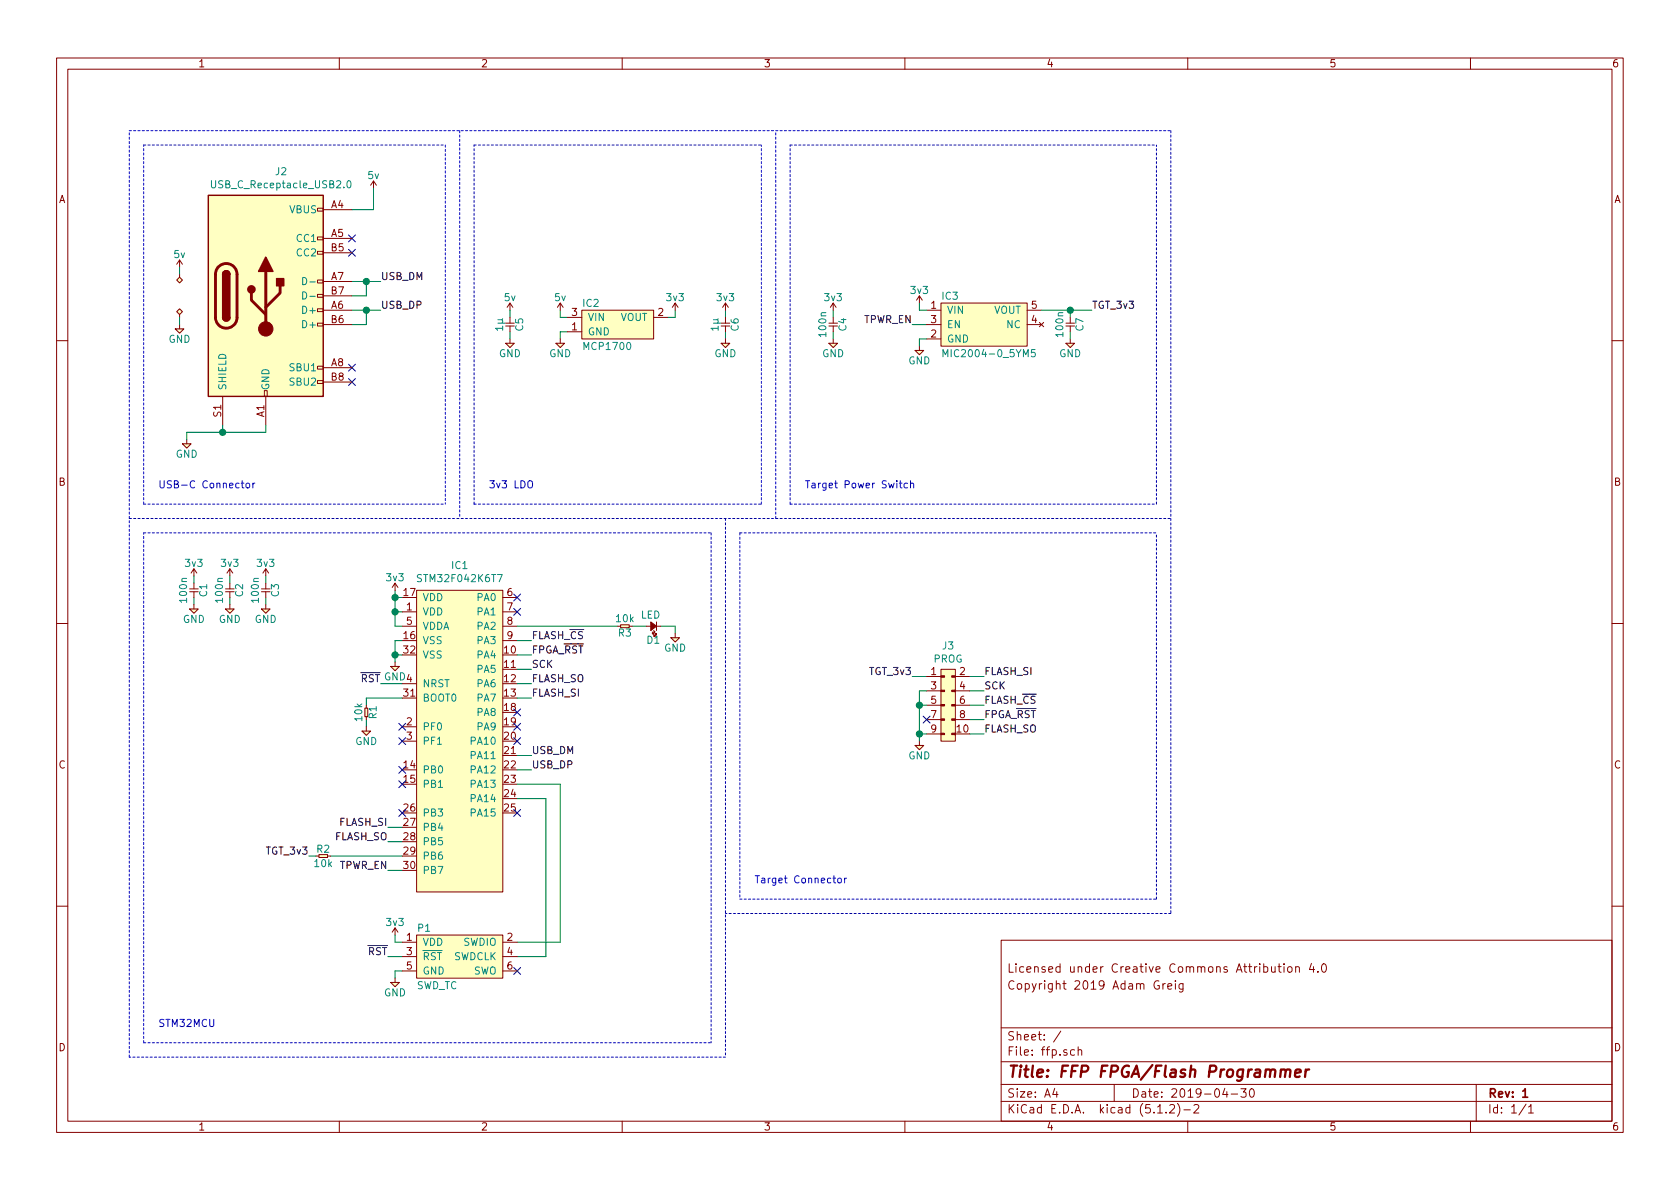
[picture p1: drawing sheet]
EESchema Schematic File Version 4
LIBS:ffp-cache
EELAYER 29 0
EELAYER END
$Descr A4 11693 8268
encoding utf-8
Sheet 1 1
Title "FFP FPGA/Flash Programmer"
Date "2019-04-30"
Rev "1"
Comp ""
Comment1 ""
Comment2 "Copyright 2019 Adam Greig"
Comment3 "Licensed under Creative Commons Attribution 4.0"
Comment4 ""
$EndDescr
$Comp
L agg:5v #PWR0113
U 1 1
P 2600 1300
F 0 "#PWR0113" H 2600 1410 50  0001 L CNN
F 1 "5v" H 2600 1390 50  0000 C CNN
F 2 "" H 2600 1300 50  0001 C CNN
F 3 "" H 2600 1300 50  0001 C CNN
	1    2600 1300
	1    0    0    -1  
$EndComp
$Comp
L agg:GND #PWR0114
U 1 1
P 1300 3050
F 0 "#PWR0114" H 1170 3090 50  0001 L CNN
F 1 "GND" H 1300 2950 50  0000 C CNN
F 2 "" H 1300 3050 50  0001 C CNN
F 3 "" H 1300 3050 50  0001 C CNN
	1    1300 3050
	1    0    0    -1  
$EndComp
Wire Wire Line
	2450 2150 2550 2150
Wire Wire Line
	2450 2250 2550 2250
Wire Wire Line
	2550 2250 2550 2150
Connection ~ 2550 2150
Wire Wire Line
	2550 2150 2650 2150
Wire Wire Line
	2450 1950 2550 1950
Wire Wire Line
	2450 2050 2550 2050
Wire Wire Line
	2550 2050 2550 1950
Connection ~ 2550 1950
Wire Wire Line
	2550 1950 2650 1950
NoConn ~ 2450 1650
NoConn ~ 2450 1750
NoConn ~ 2450 2550
NoConn ~ 2450 2650
Text Label 2650 2150 0    50   ~ 0
USB_DP
Text Label 2650 1950 0    50   ~ 0
USB_DM
$Comp
L agg:5v #PWR0128
U 1 1
P 1250 1850
F 0 "#PWR0128" H 1250 1960 50  0001 L CNN
F 1 "5v" H 1250 1940 50  0000 C CNN
F 2 "" H 1250 1850 50  0001 C CNN
F 3 "" H 1250 1850 50  0001 C CNN
	1    1250 1850
	1    0    0    -1  
$EndComp
$Comp
L agg:GND #PWR0129
U 1 1
P 1250 2250
F 0 "#PWR0129" H 1120 2290 50  0001 L CNN
F 1 "GND" H 1250 2150 50  0000 C CNN
F 2 "" H 1250 2250 50  0001 C CNN
F 3 "" H 1250 2250 50  0001 C CNN
	1    1250 2250
	1    0    0    -1  
$EndComp
$Comp
L agg:PWR #FLG0101
U 1 1
P 1250 1900
F 0 "#FLG0101" H 1250 2060 50  0001 C CNN
F 1 "PWR" H 1250 1990 50  0001 C CNN
F 2 "" H 1250 1900 50  0001 C CNN
F 3 "" H 1250 1900 50  0001 C CNN
	1    1250 1900
	-1   0    0    1   
$EndComp
$Comp
L agg:PWR #FLG0102
U 1 1
P 1250 2200
F 0 "#FLG0102" H 1250 2360 50  0001 C CNN
F 1 "PWR" H 1250 2290 50  0001 C CNN
F 2 "" H 1250 2200 50  0001 C CNN
F 3 "" H 1250 2200 50  0001 C CNN
	1    1250 2200
	1    0    0    -1  
$EndComp
Wire Wire Line
	1250 1900 1250 1850
Wire Wire Line
	1250 2200 1250 2250
Text Notes 1100 3400 0    50   ~ 0
USB-C Connector
$Comp
L agg:STM32F0xxKxTx IC1
U 1 1
P 3200 5150
F 0 "IC1" H 3200 6375 50  0000 C CNN
F 1 "STM32F042K6T7" H 3200 6284 50  0000 C CNN
F 2 "agg:LQFP-32" H 2900 3950 50  0001 L CNN
F 3 "https://www.st.com/resource/en/datasheet/stm32f042k6.pdf" H 2900 3850 50  0001 L CNN
F 4 "2469553" H 2900 3750 50  0001 L CNN "Farnell"
	1    3200 5150
	1    0    0    -1  
$EndComp
Wire Wire Line
	3600 4350 4300 4350
Text Notes 1100 7150 0    50   ~ 0
STM32MCU
Text Notes 5250 6150 0    50   ~ 0
Target Connector
Wire Wire Line
	4700 4350 4700 4400
Wire Wire Line
	4600 4350 4700 4350
$Comp
L agg:GND #PWR0104
U 1 1
P 4700 4400
F 0 "#PWR0104" H 4570 4440 50  0001 L CNN
F 1 "GND" H 4700 4300 50  0000 C CNN
F 2 "" H 4700 4400 50  0001 C CNN
F 3 "" H 4700 4400 50  0001 C CNN
	1    4700 4400
	1    0    0    -1  
$EndComp
Wire Wire Line
	4400 4350 4500 4350
$Comp
L agg:R R3
U 1 1
P 4400 4350
F 0 "R3" H 4450 4400 50  0000 C CNN
F 1 "10k" H 4450 4300 50  0000 C CNN
F 2 "agg:0603" H 4400 4350 50  0001 C CNN
F 3 "" H 4400 4350 50  0001 C CNN
F 4 "2447230" H 4400 4350 50  0001 C CNN "Farnell"
	1    4400 4350
	-1   0    0    1   
$EndComp
$Comp
L agg:LED D1
U 1 1
P 4600 4350
F 0 "D1" H 4600 4450 50  0000 L CNN
F 1 "LED" H 4600 4275 50  0000 L CNN
F 2 "agg:0603-LED" H 4600 4350 50  0001 C CNN
F 3 "" H 4600 4350 50  0001 C CNN
F 4 "2610409" H 4600 4350 50  0001 C CNN "Farnell"
	1    4600 4350
	-1   0    0    1   
$EndComp
Text Label 3700 4450 0    50   ~ 0
FLASH_~CS
Text Label 3700 4550 0    50   ~ 0
FPGA_~RST
NoConn ~ 2800 5350
Wire Wire Line
	2700 6050 2800 6050
NoConn ~ 2800 5450
NoConn ~ 2800 5650
Wire Wire Line
	2300 5950 2800 5950
Wire Wire Line
	2150 5950 2200 5950
$Comp
L agg:R R2
U 1 1
P 2200 5950
F 0 "R2" H 2250 6000 50  0000 C CNN
F 1 "10k" H 2250 5900 50  0000 C CNN
F 2 "agg:0603" H 2200 5950 50  0001 C CNN
F 3 "" H 2200 5950 50  0001 C CNN
F 4 "2447230" H 2200 5950 50  0001 C CNN "Farnell"
	1    2200 5950
	1    0    0    -1  
$EndComp
NoConn ~ 3600 5150
NoConn ~ 3600 5050
NoConn ~ 3600 4950
NoConn ~ 3600 4250
NoConn ~ 3600 4150
Text Label 2150 5950 2    50   ~ 0
TGT_3v3
Text Label 2700 6050 2    50   ~ 0
TPWR_EN
Text Label 6350 4700 2    50   ~ 0
TGT_3v3
Wire Wire Line
	6450 4700 6350 4700
$Comp
L agg:CONN_02x05 J3
U 1 1
P 6650 4700
F 0 "J3" H 6600 4915 50  0000 C CNN
F 1 "PROG" H 6600 4824 50  0000 C CNN
F 2 "agg:FTSH-105-01-L-DV-K" H 6650 4700 50  0001 C CNN
F 3 "" H 6650 4700 50  0001 C CNN
F 4 "2856437" H 6650 4700 50  0001 C CNN "Farnell"
	1    6650 4700
	1    0    0    -1  
$EndComp
$Comp
L agg:GND #PWR0127
U 1 1
P 6400 5150
F 0 "#PWR0127" H 6270 5190 50  0001 L CNN
F 1 "GND" H 6400 5050 50  0000 C CNN
F 2 "" H 6400 5150 50  0001 C CNN
F 3 "" H 6400 5150 50  0001 C CNN
	1    6400 5150
	1    0    0    -1  
$EndComp
Wire Wire Line
	6450 4800 6400 4800
Wire Wire Line
	6400 4800 6400 4900
Wire Wire Line
	6450 4900 6400 4900
Connection ~ 6400 4900
Wire Wire Line
	6400 4900 6400 5100
Wire Wire Line
	6450 5100 6400 5100
Connection ~ 6400 5100
Wire Wire Line
	6400 5100 6400 5150
NoConn ~ 6450 5000
Wire Wire Line
	6750 4700 6850 4700
Wire Wire Line
	6750 4800 6850 4800
Wire Wire Line
	6750 4900 6850 4900
Wire Wire Line
	6750 5000 6850 5000
Wire Wire Line
	6750 5100 6850 5100
Text Label 6850 4700 0    50   ~ 0
FLASH_SI
Text Label 6850 5100 0    50   ~ 0
FLASH_SO
Text Label 6850 4900 0    50   ~ 0
FLASH_~CS
Text Label 6850 5000 0    50   ~ 0
FPGA_~RST
Text Label 6850 4800 0    50   ~ 0
SCK
Wire Wire Line
	1850 4150 1850 4200
Wire Wire Line
	1850 4000 1850 4050
$Comp
L agg:3v3 #PWR0112
U 1 1
P 1850 4000
F 0 "#PWR0112" H 1850 4110 50  0001 L CNN
F 1 "3v3" H 1850 4090 50  0000 C CNN
F 2 "" H 1850 4000 50  0001 C CNN
F 3 "" H 1850 4000 50  0001 C CNN
	1    1850 4000
	1    0    0    -1  
$EndComp
$Comp
L agg:GND #PWR0111
U 1 1
P 1850 4200
F 0 "#PWR0111" H 1720 4240 50  0001 L CNN
F 1 "GND" H 1850 4100 50  0000 C CNN
F 2 "" H 1850 4200 50  0001 C CNN
F 3 "" H 1850 4200 50  0001 C CNN
	1    1850 4200
	1    0    0    -1  
$EndComp
$Comp
L agg:C C3
U 1 1
P 1850 4050
F 0 "C3" H 1900 4120 50  0000 C CNN
F 1 "100n" H 1900 3980 50  0000 C CNN
F 2 "agg:0603" H 1850 4050 50  0001 C CNN
F 3 "" H 1850 4050 50  0001 C CNN
F 4 "1759122" H 1850 4050 50  0001 C CNN "Farnell"
	1    1850 4050
	0    1    1    0   
$EndComp
Wire Wire Line
	1600 4150 1600 4200
Wire Wire Line
	1600 4000 1600 4050
$Comp
L agg:3v3 #PWR0110
U 1 1
P 1600 4000
F 0 "#PWR0110" H 1600 4110 50  0001 L CNN
F 1 "3v3" H 1600 4090 50  0000 C CNN
F 2 "" H 1600 4000 50  0001 C CNN
F 3 "" H 1600 4000 50  0001 C CNN
	1    1600 4000
	1    0    0    -1  
$EndComp
$Comp
L agg:GND #PWR0109
U 1 1
P 1600 4200
F 0 "#PWR0109" H 1470 4240 50  0001 L CNN
F 1 "GND" H 1600 4100 50  0000 C CNN
F 2 "" H 1600 4200 50  0001 C CNN
F 3 "" H 1600 4200 50  0001 C CNN
	1    1600 4200
	1    0    0    -1  
$EndComp
$Comp
L agg:C C2
U 1 1
P 1600 4050
F 0 "C2" H 1650 4120 50  0000 C CNN
F 1 "100n" H 1650 3980 50  0000 C CNN
F 2 "agg:0603" H 1600 4050 50  0001 C CNN
F 3 "" H 1600 4050 50  0001 C CNN
F 4 "1759122" H 1600 4050 50  0001 C CNN "Farnell"
	1    1600 4050
	0    1    1    0   
$EndComp
Wire Wire Line
	1350 4150 1350 4200
Wire Wire Line
	1350 4000 1350 4050
$Comp
L agg:3v3 #PWR0108
U 1 1
P 1350 4000
F 0 "#PWR0108" H 1350 4110 50  0001 L CNN
F 1 "3v3" H 1350 4090 50  0000 C CNN
F 2 "" H 1350 4000 50  0001 C CNN
F 3 "" H 1350 4000 50  0001 C CNN
	1    1350 4000
	1    0    0    -1  
$EndComp
$Comp
L agg:GND #PWR0107
U 1 1
P 1350 4200
F 0 "#PWR0107" H 1220 4240 50  0001 L CNN
F 1 "GND" H 1350 4100 50  0000 C CNN
F 2 "" H 1350 4200 50  0001 C CNN
F 3 "" H 1350 4200 50  0001 C CNN
	1    1350 4200
	1    0    0    -1  
$EndComp
$Comp
L agg:C C1
U 1 1
P 1350 4050
F 0 "C1" H 1400 4120 50  0000 C CNN
F 1 "100n" H 1400 3980 50  0000 C CNN
F 2 "agg:0603" H 1350 4050 50  0001 C CNN
F 3 "" H 1350 4050 50  0001 C CNN
F 4 "1759122" H 1350 4050 50  0001 C CNN "Farnell"
	1    1350 4050
	0    1    1    0   
$EndComp
Wire Wire Line
	2750 4550 2750 4450
Connection ~ 2750 4550
Wire Wire Line
	2800 4550 2750 4550
Wire Wire Line
	2750 4450 2800 4450
Wire Wire Line
	2750 4600 2750 4550
$Comp
L agg:GND #PWR0106
U 1 1
P 2750 4600
F 0 "#PWR0106" H 2620 4640 50  0001 L CNN
F 1 "GND" H 2750 4500 50  0000 C CNN
F 2 "" H 2750 4600 50  0001 C CNN
F 3 "" H 2750 4600 50  0001 C CNN
	1    2750 4600
	1    0    0    -1  
$EndComp
Wire Wire Line
	2750 4150 2750 4250
Connection ~ 2750 4150
Wire Wire Line
	2750 4150 2800 4150
Wire Wire Line
	2750 4250 2750 4350
Connection ~ 2750 4250
Wire Wire Line
	2800 4250 2750 4250
Wire Wire Line
	2750 4350 2800 4350
Wire Wire Line
	2750 4100 2750 4150
$Comp
L agg:3v3 #PWR0105
U 1 1
P 2750 4100
F 0 "#PWR0105" H 2750 4210 50  0001 L CNN
F 1 "3v3" H 2750 4190 50  0000 C CNN
F 2 "" H 2750 4100 50  0001 C CNN
F 3 "" H 2750 4100 50  0001 C CNN
	1    2750 4100
	1    0    0    -1  
$EndComp
Wire Wire Line
	2550 4850 2550 4900
NoConn ~ 2800 5150
NoConn ~ 2800 5050
Wire Wire Line
	2800 4850 2550 4850
Wire Wire Line
	2550 5050 2550 5000
$Comp
L agg:GND #PWR0103
U 1 1
P 2550 5050
F 0 "#PWR0103" H 2420 5090 50  0001 L CNN
F 1 "GND" H 2550 4950 50  0000 C CNN
F 2 "" H 2550 5050 50  0001 C CNN
F 3 "" H 2550 5050 50  0001 C CNN
	1    2550 5050
	1    0    0    -1  
$EndComp
$Comp
L agg:R R1
U 1 1
P 2550 4900
F 0 "R1" H 2600 4950 50  0000 C CNN
F 1 "10k" H 2600 4850 50  0000 C CNN
F 2 "agg:0603" H 2550 4900 50  0001 C CNN
F 3 "" H 2550 4900 50  0001 C CNN
F 4 "2447230" H 2550 4900 50  0001 C CNN "Farnell"
	1    2550 4900
	0    1    1    0   
$EndComp
NoConn ~ 3600 6750
NoConn ~ 3600 5650
Wire Wire Line
	3800 5550 3600 5550
Wire Wire Line
	3800 6650 3800 5550
Wire Wire Line
	3600 6650 3800 6650
Wire Wire Line
	3900 5450 3600 5450
Wire Wire Line
	3900 6550 3900 5450
Wire Wire Line
	3600 6550 3900 6550
Wire Wire Line
	2650 4750 2800 4750
Text Label 2650 4750 2    50   ~ 0
~RST
Text Label 2700 6650 2    50   ~ 0
~RST
Wire Wire Line
	2800 6650 2700 6650
Wire Wire Line
	2750 6750 2750 6800
Wire Wire Line
	2800 6750 2750 6750
Wire Wire Line
	2750 6550 2800 6550
Wire Wire Line
	2750 6500 2750 6550
$Comp
L agg:GND #PWR0102
U 1 1
P 2750 6800
F 0 "#PWR0102" H 2620 6840 50  0001 L CNN
F 1 "GND" H 2750 6700 50  0000 C CNN
F 2 "" H 2750 6800 50  0001 C CNN
F 3 "" H 2750 6800 50  0001 C CNN
	1    2750 6800
	1    0    0    -1  
$EndComp
$Comp
L agg:3v3 #PWR0101
U 1 1
P 2750 6500
F 0 "#PWR0101" H 2750 6610 50  0001 L CNN
F 1 "3v3" H 2750 6590 50  0000 C CNN
F 2 "" H 2750 6500 50  0001 C CNN
F 3 "" H 2750 6500 50  0001 C CNN
	1    2750 6500
	1    0    0    -1  
$EndComp
$Comp
L agg:SWD_TC P1
U 1 1
P 3200 6650
F 0 "P1" H 2900 6850 50  0000 L CNN
F 1 "SWD_TC" H 2900 6450 50  0000 L CNN
F 2 "agg:TC2030-NL" H 2900 6350 50  0001 L CNN
F 3 "" H 2800 6750 50  0001 C CNN
	1    3200 6650
	1    0    0    -1  
$EndComp
Wire Wire Line
	2700 5850 2800 5850
Text Label 2700 5850 2    50   ~ 0
FLASH_SO
Wire Wire Line
	2700 5750 2800 5750
Text Label 2700 5750 2    50   ~ 0
FLASH_SI
Wire Wire Line
	3600 4450 3700 4450
Wire Wire Line
	3600 4550 3700 4550
Text Label 3700 4650 0    50   ~ 0
SCK
Wire Wire Line
	3600 4650 3700 4650
Text Label 3700 4850 0    50   ~ 0
FLASH_SI
Text Label 3700 4750 0    50   ~ 0
FLASH_SO
Wire Wire Line
	3600 4850 3700 4850
Wire Wire Line
	3600 4750 3700 4750
Text Label 3700 5350 0    50   ~ 0
USB_DP
Text Label 3700 5250 0    50   ~ 0
USB_DM
Wire Wire Line
	3600 5350 3700 5350
Wire Wire Line
	3600 5250 3700 5250
$Comp
L Connector:USB_C_Receptacle_USB2.0 J2
U 1 1
P 1850 2050
F 0 "J2" H 1957 2917 50  0000 C CNN
F 1 "USB_C_Receptacle_USB2.0" H 1957 2826 50  0000 C CNN
F 2 "footprints:USB-C_16Pin" H 2000 2050 50  0001 C CNN
F 3 "https://www.usb.org/sites/default/files/documents/usb_type-c.zip" H 2000 2050 50  0001 C CNN
	1    1850 2050
	1    0    0    -1  
$EndComp
Wire Wire Line
	2600 1300 2600 1450
Wire Wire Line
	2600 1450 2450 1450
Wire Wire Line
	1850 2950 1850 3000
Wire Wire Line
	1850 3000 1550 3000
Wire Wire Line
	1550 2950 1550 3000
Connection ~ 1550 3000
Wire Wire Line
	1300 3000 1300 3050
Wire Wire Line
	1300 3000 1550 3000
Wire Notes Line
	3100 1000 3100 3500
Wire Notes Line
	1000 3500 1000 1000
Wire Notes Line
	4950 3700 4950 7250
Wire Notes Line
	1000 7250 1000 3700
Wire Notes Line
	1000 3700 4950 3700
Wire Notes Line
	1000 7250 4950 7250
Wire Notes Line
	1000 1000 3100 1000
Wire Notes Line
	1000 3500 3100 3500
Wire Wire Line
	5800 2300 5800 2350
Wire Wire Line
	5800 2150 5800 2200
Wire Notes Line
	5500 3500 8050 3500
Wire Notes Line
	5500 1000 8050 1000
Text Notes 5600 3400 0    50   ~ 0
Target Power Switch
Text Label 6350 2250 2    50   ~ 0
TPWR_EN
Wire Wire Line
	6450 2250 6350 2250
Text Label 7600 2150 0    50   ~ 0
TGT_3v3
Wire Wire Line
	7450 2150 7600 2150
$Comp
L agg:MIC2004-0_5YM5 IC3
U 1 1
P 6850 2250
F 0 "IC3" H 6550 2450 50  0000 L CNN
F 1 "MIC2004-0_5YM5" H 6550 2050 50  0000 L CNN
F 2 "agg:SOT-23-5" H 6550 1950 50  0001 L CNN
F 3 "http://ww1.microchip.com/downloads/en/DeviceDoc/mic20xx.pdf" H 6550 1850 50  0001 L CNN
F 4 "2509877" H 6550 1750 50  0001 L CNN "Farnell"
	1    6850 2250
	1    0    0    -1  
$EndComp
$Comp
L agg:3v3 #PWR0126
U 1 1
P 6400 2100
F 0 "#PWR0126" H 6400 2210 50  0001 L CNN
F 1 "3v3" H 6400 2190 50  0000 C CNN
F 2 "" H 6400 2100 50  0001 C CNN
F 3 "" H 6400 2100 50  0001 C CNN
	1    6400 2100
	1    0    0    -1  
$EndComp
Wire Wire Line
	6400 2100 6400 2150
Wire Wire Line
	6400 2150 6450 2150
$Comp
L agg:GND #PWR0125
U 1 1
P 6400 2400
F 0 "#PWR0125" H 6270 2440 50  0001 L CNN
F 1 "GND" H 6400 2300 50  0000 C CNN
F 2 "" H 6400 2400 50  0001 C CNN
F 3 "" H 6400 2400 50  0001 C CNN
	1    6400 2400
	1    0    0    -1  
$EndComp
Wire Wire Line
	6400 2350 6450 2350
Wire Wire Line
	6400 2350 6400 2400
$Comp
L agg:C C4
U 1 1
P 5800 2200
F 0 "C4" H 5850 2270 50  0000 C CNN
F 1 "100n" H 5850 2130 50  0000 C CNN
F 2 "agg:0603" H 5800 2200 50  0001 C CNN
F 3 "" H 5800 2200 50  0001 C CNN
F 4 "1759122" H 5800 2200 50  0001 C CNN "Farnell"
	1    5800 2200
	0    1    1    0   
$EndComp
$Comp
L agg:GND #PWR0124
U 1 1
P 5800 2350
F 0 "#PWR0124" H 5670 2390 50  0001 L CNN
F 1 "GND" H 5800 2250 50  0000 C CNN
F 2 "" H 5800 2350 50  0001 C CNN
F 3 "" H 5800 2350 50  0001 C CNN
	1    5800 2350
	1    0    0    -1  
$EndComp
$Comp
L agg:3v3 #PWR0123
U 1 1
P 5800 2150
F 0 "#PWR0123" H 5800 2260 50  0001 L CNN
F 1 "3v3" H 5800 2240 50  0000 C CNN
F 2 "" H 5800 2150 50  0001 C CNN
F 3 "" H 5800 2150 50  0001 C CNN
	1    5800 2150
	1    0    0    -1  
$EndComp
$Comp
L agg:C C7
U 1 1
P 7450 2200
F 0 "C7" H 7500 2270 50  0000 C CNN
F 1 "100n" H 7500 2130 50  0000 C CNN
F 2 "agg:0603" H 7450 2200 50  0001 C CNN
F 3 "" H 7450 2200 50  0001 C CNN
F 4 "1759122" H 7450 2200 50  0001 C CNN "Farnell"
	1    7450 2200
	0    1    1    0   
$EndComp
Wire Wire Line
	7250 2150 7450 2150
Wire Wire Line
	7450 2150 7450 2200
$Comp
L agg:GND #PWR0122
U 1 1
P 7450 2350
F 0 "#PWR0122" H 7320 2390 50  0001 L CNN
F 1 "GND" H 7450 2250 50  0000 C CNN
F 2 "" H 7450 2350 50  0001 C CNN
F 3 "" H 7450 2350 50  0001 C CNN
	1    7450 2350
	1    0    0    -1  
$EndComp
Wire Wire Line
	7450 2350 7450 2300
Connection ~ 7450 2150
Wire Notes Line
	3300 1000 5300 1000
Wire Notes Line
	3300 3500 5300 3500
Text Notes 3400 3400 0    50   ~ 0
3v3 LDO
Wire Wire Line
	5050 2300 5050 2350
Wire Wire Line
	5050 2150 5050 2200
$Comp
L agg:3v3 #PWR0121
U 1 1
P 5050 2150
F 0 "#PWR0121" H 5050 2260 50  0001 L CNN
F 1 "3v3" H 5050 2240 50  0000 C CNN
F 2 "" H 5050 2150 50  0001 C CNN
F 3 "" H 5050 2150 50  0001 C CNN
	1    5050 2150
	1    0    0    -1  
$EndComp
$Comp
L agg:GND #PWR0120
U 1 1
P 5050 2350
F 0 "#PWR0120" H 4920 2390 50  0001 L CNN
F 1 "GND" H 5050 2250 50  0000 C CNN
F 2 "" H 5050 2350 50  0001 C CNN
F 3 "" H 5050 2350 50  0001 C CNN
	1    5050 2350
	1    0    0    -1  
$EndComp
$Comp
L agg:C C6
U 1 1
P 5050 2200
F 0 "C6" H 5100 2270 50  0000 C CNN
F 1 "1µ" H 5100 2130 50  0000 C CNN
F 2 "agg:0603" H 5050 2200 50  0001 C CNN
F 3 "" H 5050 2200 50  0001 C CNN
F 4 "2768389" H 5050 2200 50  0001 C CNN "Farnell"
	1    5050 2200
	0    1    1    0   
$EndComp
$Comp
L agg:5v #PWR0119
U 1 1
P 3550 2150
F 0 "#PWR0119" H 3550 2260 50  0001 L CNN
F 1 "5v" H 3550 2240 50  0000 C CNN
F 2 "" H 3550 2150 50  0001 C CNN
F 3 "" H 3550 2150 50  0001 C CNN
	1    3550 2150
	1    0    0    -1  
$EndComp
Wire Wire Line
	3550 2300 3550 2350
Wire Wire Line
	3550 2150 3550 2200
$Comp
L agg:GND #PWR0118
U 1 1
P 3550 2350
F 0 "#PWR0118" H 3420 2390 50  0001 L CNN
F 1 "GND" H 3550 2250 50  0000 C CNN
F 2 "" H 3550 2350 50  0001 C CNN
F 3 "" H 3550 2350 50  0001 C CNN
	1    3550 2350
	1    0    0    -1  
$EndComp
$Comp
L agg:C C5
U 1 1
P 3550 2200
F 0 "C5" H 3600 2270 50  0000 C CNN
F 1 "1µ" H 3600 2130 50  0000 C CNN
F 2 "agg:0603" H 3550 2200 50  0001 C CNN
F 3 "" H 3550 2200 50  0001 C CNN
F 4 "2768389" H 3550 2200 50  0001 C CNN "Farnell"
	1    3550 2200
	0    1    1    0   
$EndComp
Wire Wire Line
	4700 2200 4700 2150
Wire Wire Line
	4650 2200 4700 2200
$Comp
L agg:3v3 #PWR0117
U 1 1
P 4700 2150
F 0 "#PWR0117" H 4700 2260 50  0001 L CNN
F 1 "3v3" H 4700 2240 50  0000 C CNN
F 2 "" H 4700 2150 50  0001 C CNN
F 3 "" H 4700 2150 50  0001 C CNN
	1    4700 2150
	1    0    0    -1  
$EndComp
Wire Wire Line
	3900 2300 3950 2300
Wire Wire Line
	3900 2350 3900 2300
$Comp
L agg:GND #PWR0116
U 1 1
P 3900 2350
F 0 "#PWR0116" H 3770 2390 50  0001 L CNN
F 1 "GND" H 3900 2250 50  0000 C CNN
F 2 "" H 3900 2350 50  0001 C CNN
F 3 "" H 3900 2350 50  0001 C CNN
	1    3900 2350
	1    0    0    -1  
$EndComp
Wire Wire Line
	3900 2200 3950 2200
Wire Wire Line
	3900 2150 3900 2200
$Comp
L agg:5v #PWR0115
U 1 1
P 3900 2150
F 0 "#PWR0115" H 3900 2260 50  0001 L CNN
F 1 "5v" H 3900 2240 50  0000 C CNN
F 2 "" H 3900 2150 50  0001 C CNN
F 3 "" H 3900 2150 50  0001 C CNN
	1    3900 2150
	1    0    0    -1  
$EndComp
$Comp
L agg:MCP1700 IC2
U 1 1
P 4250 2200
F 0 "IC2" H 4050 2300 50  0000 L CNN
F 1 "MCP1700" H 4050 2000 50  0000 L CNN
F 2 "agg:SOT-23" H 4050 1900 50  0001 L CNN
F 3 "" H 4050 1800 50  0001 L CNN
F 4 "1296592" H 4050 1700 50  0001 L CNN "Farnell"
	1    4250 2200
	1    0    0    -1  
$EndComp
Wire Notes Line
	5050 7350 900  7350
Wire Notes Line
	900  7350 900  900 
Wire Notes Line
	900  900  8150 900 
Wire Notes Line
	8150 900  8150 6350
Wire Notes Line
	8150 6350 5050 6350
Wire Notes Line
	3200 900  3200 3600
Wire Notes Line
	900  3600 8150 3600
Wire Notes Line
	5050 3600 5050 7350
Wire Notes Line
	5400 3600 5400 900 
Wire Notes Line
	3300 3500 3300 1000
Wire Notes Line
	5300 3500 5300 1000
Wire Notes Line
	5500 3500 5500 1000
Wire Notes Line
	8050 3500 8050 1000
Wire Notes Line
	5150 3700 5150 6250
Wire Notes Line
	5150 6250 8050 6250
Wire Notes Line
	8050 6250 8050 3700
Wire Notes Line
	5150 3700 8050 3700
$EndSCHEMATC
